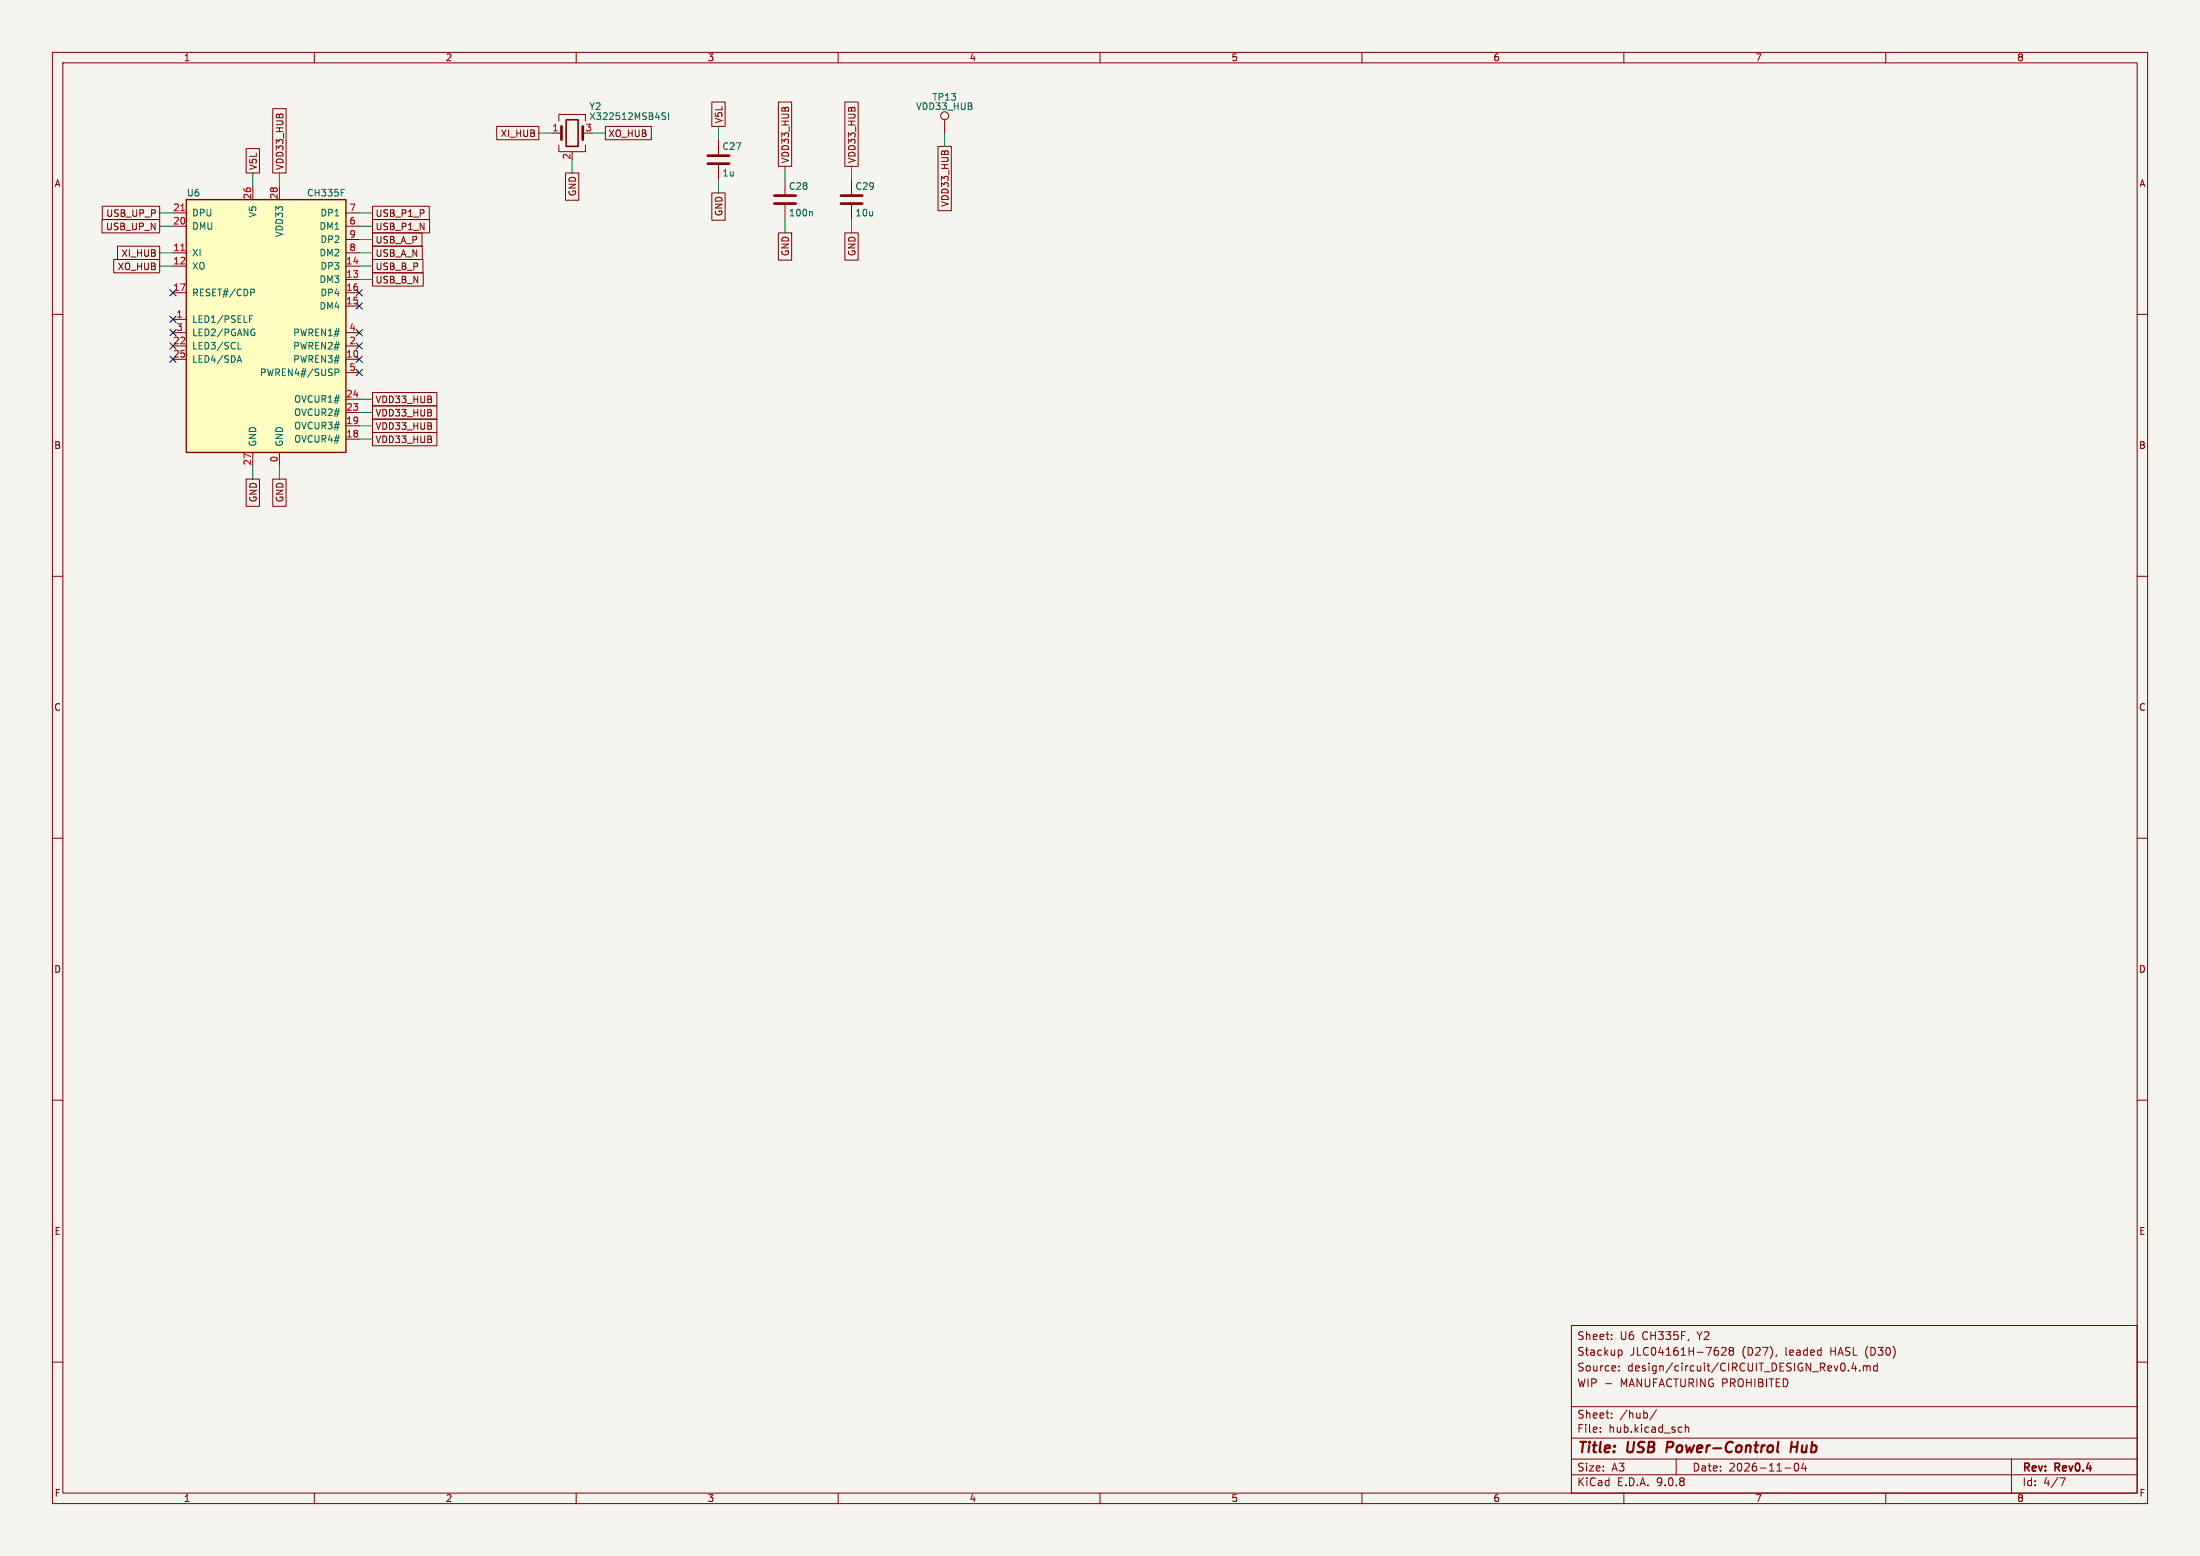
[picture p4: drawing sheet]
<svg xmlns="http://www.w3.org/2000/svg" width="420mm" height="297mm" viewBox="0 0 420 297" stroke-linecap="round" stroke-linejoin="round" font-family="sans-serif">
<path d="M0 0h420v297h-420z" fill="#f5f4ef" stroke="#f5f4ef" stroke-width=".19"/>
<g fill="none" stroke="#840000" stroke-width=".19">
<path d="M10 10h400v277h-400zM12 12h396v273h-396zM60 10v2M110 10v2M160 10v2M210 10v2M260 10v2M310 10v2M360 10v2M105.4 25.4h1.8M106.7 23.1v-1.3h5.1v1.3M106.7 27.7v1.3h5.1v-1.3"/>
<path d="M109.2 29v.2M137.2 26.7v2.8M137.2 31.5v2.8M149.9 34.3v2.8M149.9 39.1v2.8M162.6 34.3v2.8M162.6 39.1v2.8M180.3 22.9v2.5M10 60h2M408 60h2M10 110h2M408 110h2"/>
<path d="M10 160h2M408 160h2M10 210h2M408 210h2M300 253h108v32h-108zM307.7 254.8v.1M307.7 255.5v.2M309.1 257.7h.3l.3 .3-.1 .5-.5 .2M328.7 257.3l.5-.1 .2 .1 .1 .3-.9 1.1h.9M330.4 257.8l-.3 .3v.3l.3 .3 .4-.1 .1-.2v-.4l-.2-.2M330.4 257.8l-.3-.3 .3-.3 .4 .1 .1 .2-.2 .3M330.4 257.8h.3"/>
<path d="M339.2 258.6l-.2 .3M10 260h2M300 278.5h108M300 274.5h108M300 268.5h108M305.5 273.2v.2M305.5 272.5v.1M306.5 264.1h1.2M307.7 270.5v.2M307.7 269.8v.1M309.1 261.5v.2M309.1 260.8v.1"/>
<path d="M316.2 269.1l-1.3 1.9M320 278.5v3M320.9 272.4l.2 .1M321.1 273.3l-.2 .1M321.7 271.9v1.5M321.7 272.5l.2-.1 .4 .1 .1 .9M342.7 279.4l.2-.1a.8 .8 0 0 1 .5 .7 .8 .8 0 0 1-.5 .8l-.2-.2-.2-.4zM344.3 279.2l-.4 1.1h1M344.7 279.8v1M352.9 261.5v.2M353.9 260.1l-.4 1.1h.9M354.2 260.7v1"/>
<path d="M355 261.5v.2M355.7 260.8l.5-.1 .2 .2M355.7 260.7v1M356.4 260.9l.2-.2 .3 .1 .1 .9M356.4 260.9v.8M358.4 260.8l-.5-.1-.2 .3 .1 .6h.6M358.4 260.2v1.5M384 278.5v6.5M408 260h2M60 285v2M110 285v2M160 285v2"/>
<path d="M210 285v2M260 285v2M300 281.5h108M310 285v2M340.7 280.2h1.2M360 285v2M393.2 282.1h1l-.6 1.5"/>
<circle cx="180.3" cy="22.1" r=".76"/>
</g>
<path d="M318.3 275.2l-.2 2M339.3 277.1l.2 .1M339.5 275.2l-.2 1.7M341.9 276.2h1.2M342.1 275.2l-.3 2" fill="none" stroke="#840000" stroke-width=".4"/>
<path d="M107.2 24.1v2.6M111.3 24.1v2.6M135.1 29.7h4.1M135.1 31.2h4.1M147.8 37.3h4.1M147.8 38.9h4.1M160.5 37.3h4.1M160.5 38.9h4.1" fill="none" stroke="#840000" stroke-width=".51"/>
<path d="M126.4 22l.6 .3 .1 .3-.3 .2-.4-.1M127.1 21.6l-.5-.1-.2 .2M127.6 21.5v1.3M154.9 40.4l.2 .2v.6" fill="none" stroke="#006464" stroke-width=".19"/>
<path d="M108.1 22.9h2.3v5h-2.3z" fill="none" stroke="#840000" stroke-width=".3"/>
<path d="M35.6 38.1h30.4v48.3h-30.4z" fill="#ffffc2"/>
<path d="M35.6 38.1h30.4v48.3h-30.4z" fill="none" stroke="#840000" stroke-width=".25"/>
<g fill="none" stroke="#840000" stroke-width=".19">
<path d="M135.9 19.5h2.5v4.6h-2.5zM148.6 19.5h2.5v12.3h-2.5zM161.3 19.5h2.5v12.3h-2.5zM19.5 39.4h11v2.5h-11zM47 28.4h2.5v4.6h-2.5zM48.3 35.6v2.5M52.1 20.7h2.5v12.3h-2.5zM53.3 35.6v2.5M71.1 39.4h10.8v2.5h-10.8zM94.8 24.1h8.1v2.6h-8.1zM107.9 33h2.6v5.2h-2.6zM115.6 24.1h8.7v2.6h-8.7z"/>
<path d="M135.9 36.8h2.5v5.2h-2.5zM179.1 27.9h2.5v12.3h-2.5zM19.5 41.9h11v2.6h-11zM21.7 49.5h8.8v2.6h-8.8zM22.4 47h8.1v2.5h-8.1zM33 40.6h2.6M33 43.2h2.6M33 48.3h2.6M33 50.8h2.6M33 55.9h2.6M66 40.6h2.6M66 43.2h2.6"/>
<path d="M66 48.3h2.6M66 50.8h2.6M66 55.9h2.6M66 45.7h2.6M66 53.3h2.6M66 58.4h2.6M71.1 41.9h10.9v2.6h-10.9zM71.1 44.4h9.5v2.6h-9.5zM71.1 47h9.5v2.5h-9.5zM71.1 49.5h9.6v2.6h-9.6zM71.1 52.1h9.7v2.5h-9.7zM148.6 44.5h2.5v5.2h-2.5z"/>
<path d="M161.3 44.5h2.5v5.2h-2.5zM33 61h2.6M33 63.5h2.6M33 66h2.6M33 68.6h2.6M66 63.5h2.6M66 66h2.6M66 68.6h2.6M66 71.1h2.6M66 76.2h2.6M66 78.7h2.6M71.1 74.9h12.3v2.6h-12.3z"/>
<path d="M71.1 77.5h12.3v2.5h-12.3zM47 91.4h2.5v5.2h-2.5zM48.3 86.4v2.5M52.1 91.4h2.5v5.2h-2.5zM53.3 86.4v2.5M66 81.3h2.6M66 83.8h2.6M71.1 82.5h12.3v2.6h-12.3zM71.1 80h12.3v2.6h-12.3z"/>
</g>
<path d="M34.5 40.2h.8M34.5 47.8h.8" fill="none" stroke="#a90000" stroke-width=".19"/>
<path d="M65.1 36.1h.6M47.9 55.2h.4l.3 .2-.1 .4-.6 .1M45.4 68.8h.6M45.4 66.6h.6M45.7 67.9l.4 1.3M47.6 60.9h.4M47.6 60.3h.6M48.3 62.8l.3 .1M48.4 63.5h.3v.5l-.4 .1M64 71.1l.6-.1 .1-.1-.1-.3-.6-.2v1.3" fill="none" stroke="#006464" stroke-width=".19"/>
<g fill="none" stroke="#009600" stroke-width=".19">
<path d="M48.3 33v2.6M53.3 33v2.6M102.9 25.4h2.5M109.2 30.5v2.5M113 25.4h2.6M137.2 24.1v2.6M137.2 34.3v2.5M149.9 31.8v2.5M162.6 31.8v2.5M180.3 25.4v2.5M30.5 50.8h2.5M30.5 40.6h2.5"/>
<path d="M30.5 43.2h2.5M30.5 48.3h2.5M68.6 50.8h2.5M68.6 40.6h2.5M68.6 43.2h2.5M68.6 48.3h2.5M68.6 45.7h2.5M68.6 53.3h2.5M149.9 41.9v2.6M162.6 41.9v2.6M68.6 76.2h2.5M68.6 78.7h2.5"/>
<path d="M48.3 88.9v2.5M53.3 88.9v2.5M68.6 81.3h2.5M68.6 83.8h2.5"/>
</g>
<g fill="none" stroke="#000084" stroke-width=".19">
<path d="M32.4 55.3l1.2 1.2M33.6 55.3l-1.2 1.2M68 55.3l1.2 1.2M68 57.8l1.2 1.2M69.2 55.3l-1.2 1.2M69.2 57.8l-1.2 1.2M32.4 62.9l1.2 1.2M32.4 65.4l1.2 1.2M32.4 68l1.2 1.2M32.4 60.4l1.2 1.2M33.6 62.9l-1.2 1.2M33.6 65.4l-1.2 1.2"/>
<path d="M33.6 68l-1.2 1.2M33.6 60.4l-1.2 1.2M68 70.5l1.2 1.2M68 62.9l1.2 1.2M68 65.4l1.2 1.2M68 68l1.2 1.2M69.2 70.5l-1.2 1.2M69.2 62.9l-1.2 1.2M69.2 65.4l-1.2 1.2M69.2 68l-1.2 1.2"/>
</g>
<g font-size="2.8" fill="#840000">
<text x="301" y="277.9">Title:</text>
<text x="310.6" y="277.9">USB</text>
<text x="319" y="277.9">Power-Control</text>
<text x="343.5" y="277.9">Hub</text>
</g>
<g font-size="2.1" fill="#840000">
<text x="301" y="256">Sheet:</text>
<text x="309.2" y="256">U6</text>
<text x="313.5" y="256">CH335F,</text>
<text x="324.2" y="256">Y2</text>
<text x="301" y="262">Source:</text>
<text x="301" y="259">Stackup</text>
<text x="310.6" y="262">design/circuit/CIRCUIT_DESIGN_Rev0.4.md</text>
<text x="311.1" y="259">JLC04161H-7628</text>
<text x="332.6" y="259">(D27),</text>
<text x="341" y="259">leaded</text>
<text x="349.7" y="259">HASL (D30)</text>
<text x="301" y="265">WIP -</text>
<text x="309.4" y="265">MANUFACTURING PROHIBITED</text>
<text x="301" y="273.7">File:</text>
<text x="301" y="271">Sheet:</text>
<text x="307.1" y="273.7">hub.kicad_sch</text>
<text x="309.2" y="271">/hub/</text>
<text x="301" y="281.1">Size:</text>
<text x="307.6" y="281.1">A3</text>
<text x="323" y="281.1">Date:</text>
<text x="330" y="281.1">2026-11-04</text>
<text x="386" y="281.3">Rev:</text>
<text x="392.4" y="281.3">Rev0.4</text>
<text x="301" y="283.9">KiCad</text>
<text x="308.7" y="283.9">E.D.A.</text>
<text x="316.3" y="283.9">9.0.8</text>
<text x="386" y="283.9">Id:</text>
<text x="390.1" y="283.9">4/7</text>
</g>
<g font-size="1.8" fill="#840000">
<text x="35" y="11.9">1</text>
<text x="85" y="11.9">2</text>
<text x="135" y="11.9">3</text>
<text x="185" y="11.9">4</text>
<text x="235" y="11.9">5</text>
<text x="285" y="11.9">6</text>
<text x="335" y="11.9">7</text>
<text x="385" y="11.9">8</text>
<text x="138.1" y="23.7" transform="rotate(-90 138.1 23.7)">V5L</text>
<text x="95.5" y="26.4">XI_HUB</text>
<text x="116" y="26.4">XO_HUB</text>
<text x="10.3" y="35.9">A</text>
<text x="49.2" y="32.5" transform="rotate(-90 49.2 32.5)">V5L</text>
<text x="54.3" y="32.5" transform="rotate(-90 54.3 32.5)">VDD33_HUB</text>
<text x="150.8" y="31.3" transform="rotate(-90 150.8 31.3)">VDD33_HUB</text>
<text x="163.5" y="31.3" transform="rotate(-90 163.5 31.3)">VDD33_HUB</text>
<text x="408.3" y="35.9">A</text>
<text x="20.2" y="41.6">USB_UP_P</text>
<text x="71.6" y="41.6">USB_P1_P</text>
<text x="110.2" y="37.6" transform="rotate(-90 110.2 37.6)">GND</text>
<text x="138.1" y="41.4" transform="rotate(-90 138.1 41.4)">GND</text>
<text x="181.3" y="39.6" transform="rotate(-90 181.3 39.6)">VDD33_HUB</text>
<text x="20.1" y="44.1">USB_UP_N</text>
<text x="71.6" y="44.1">USB_P1_N</text>
<text x="71.6" y="46.7">USB_A_P</text>
<text x="22.4" y="51.8">XO_HUB</text>
<text x="23.1" y="49.2">XI_HUB</text>
<text x="71.6" y="49.2">USB_A_N</text>
<text x="71.6" y="51.8">USB_B_P</text>
<text x="150.8" y="49" transform="rotate(-90 150.8 49)">GND</text>
<text x="163.5" y="49" transform="rotate(-90 163.5 49)">GND</text>
<text x="71.6" y="54.3">USB_B_N</text>
<text x="71.6" y="77.2">VDD33_HUB</text>
<text x="71.6" y="79.7">VDD33_HUB</text>
<text x="71.6" y="82.2">VDD33_HUB</text>
<text x="10.3" y="85.9">B</text>
<text x="71.6" y="84.8">VDD33_HUB</text>
<text x="408.2" y="85.9">B</text>
<text x="49.2" y="96" transform="rotate(-90 49.2 96)">GND</text>
<text x="54.3" y="96" transform="rotate(-90 54.3 96)">GND</text>
<text x="10.3" y="135.9">C</text>
<text x="408.2" y="135.9">C</text>
<text x="10.3" y="185.9">D</text>
<text x="408.2" y="185.9">D</text>
<text x="10.3" y="235.9">E</text>
<text x="408.3" y="235.9">E</text>
<text x="10.3" y="285.9">F</text>
<text x="35" y="286.9">1</text>
<text x="85" y="286.9">2</text>
<text x="135" y="286.9">3</text>
<text x="185" y="286.9">4</text>
<text x="235" y="286.9">5</text>
<text x="285" y="286.9">6</text>
<text x="335" y="286.9">7</text>
<text x="385" y="286.9">8</text>
<text x="408.3" y="285.9">F</text>
</g>
<g font-size="1.8" fill="#006464">
<text x="112.4" y="21.2">Y2</text>
<text x="112.4" y="23.1">X322512MSB4SI</text>
<text x="174.8" y="21.2">VDD33_HUB</text>
<text x="177.9" y="19.4">TP13</text>
<text x="137.8" y="28.8">C27</text>
<text x="137.8" y="33.9">1u</text>
<text x="35.6" y="37.7">U6</text>
<text x="36.6" y="41.5">DPU</text>
<text x="49.1" y="41.6" transform="rotate(-90 49.1 41.6)">V5</text>
<text x="58.5" y="37.7">CH335F</text>
<text x="61.1" y="41.5">DP1</text>
<text x="150.5" y="41.5">100n</text>
<text x="150.5" y="36.4">C28</text>
<text x="163.2" y="36.4">C29</text>
<text x="163.2" y="41.5">10u</text>
<text x="36.6" y="44">DMU</text>
<text x="54.2" y="45.4" transform="rotate(-90 54.2 45.4)">VDD33</text>
<text x="60.9" y="44">DM1</text>
<text x="61.1" y="46.6">DP2</text>
<text x="36.6" y="49.1">XI</text>
<text x="36.6" y="51.7">XO</text>
<text x="60.9" y="49.1">DM2</text>
<text x="61.1" y="51.7">DP3</text>
<text x="36.6" y="56.7">RESET#/CDP</text>
<text x="60.9" y="54.2">DM3</text>
<text x="60.9" y="59.3">DM4</text>
<text x="61.1" y="56.7">DP4</text>
<text x="36.6" y="61.8">LED1/PSELF</text>
<text x="36.6" y="64.4">LED2/PGANG</text>
<text x="55.9" y="64.4">PWREN1#</text>
<text x="36.6" y="66.9">LED3/SCL</text>
<text x="36.6" y="69.4">LED4/SDA</text>
<text x="49.5" y="72">PWREN4#/SUSP</text>
<text x="55.9" y="66.9">PWREN2#</text>
<text x="55.9" y="69.4">PWREN3#</text>
<text x="56.1" y="77.1">OVCUR1#</text>
<text x="56.1" y="79.6">OVCUR2#</text>
<text x="56.1" y="82.1">OVCUR3#</text>
<text x="49.1" y="85.3" transform="rotate(-90 49.1 85.3)">GND</text>
<text x="54.2" y="85.3" transform="rotate(-90 54.2 85.3)">GND</text>
<text x="56.1" y="84.7">OVCUR4#</text>
</g>
<g font-size="1.8" fill="#a90000">
<text x="105.3" y="25.1">1</text>
<text x="111.7" y="25.1">3</text>
<text x="109" y="30.6" transform="rotate(-90 109 30.6)">2</text>
<text x="33" y="40.4">21</text>
<text x="48" y="38.1" transform="rotate(-90 48 38.1)">26</text>
<text x="53.1" y="38.1" transform="rotate(-90 53.1 38.1)">28</text>
<text x="66.6" y="40.4">7</text>
<text x="33" y="42.9">20</text>
<text x="66.6" y="42.9">6</text>
<text x="66.6" y="45.5">9</text>
<text x="33" y="48">11</text>
<text x="33" y="50.5">12</text>
<text x="66" y="50.5">14</text>
<text x="66" y="53.1">13</text>
<text x="66.6" y="48">8</text>
<text x="33" y="55.6">17</text>
<text x="66" y="55.6">16</text>
<text x="66" y="58.2">15</text>
<text x="33" y="65.8">22</text>
<text x="33.6" y="60.7">1</text>
<text x="33.6" y="63.2">3</text>
<text x="66.6" y="63.2">4</text>
<text x="66.6" y="65.8">2</text>
<text x="33" y="68.3">25</text>
<text x="66" y="68.3">10</text>
<text x="66.6" y="70.9">5</text>
<text x="66" y="75.9">24</text>
<text x="66" y="78.5">23</text>
<text x="66" y="81">19</text>
<text x="66" y="83.6">18</text>
<text x="48" y="88.9" transform="rotate(-90 48 88.9)">27</text>
<text x="53.1" y="88.3" transform="rotate(-90 53.1 88.3)">0</text>
</g>
</svg>
